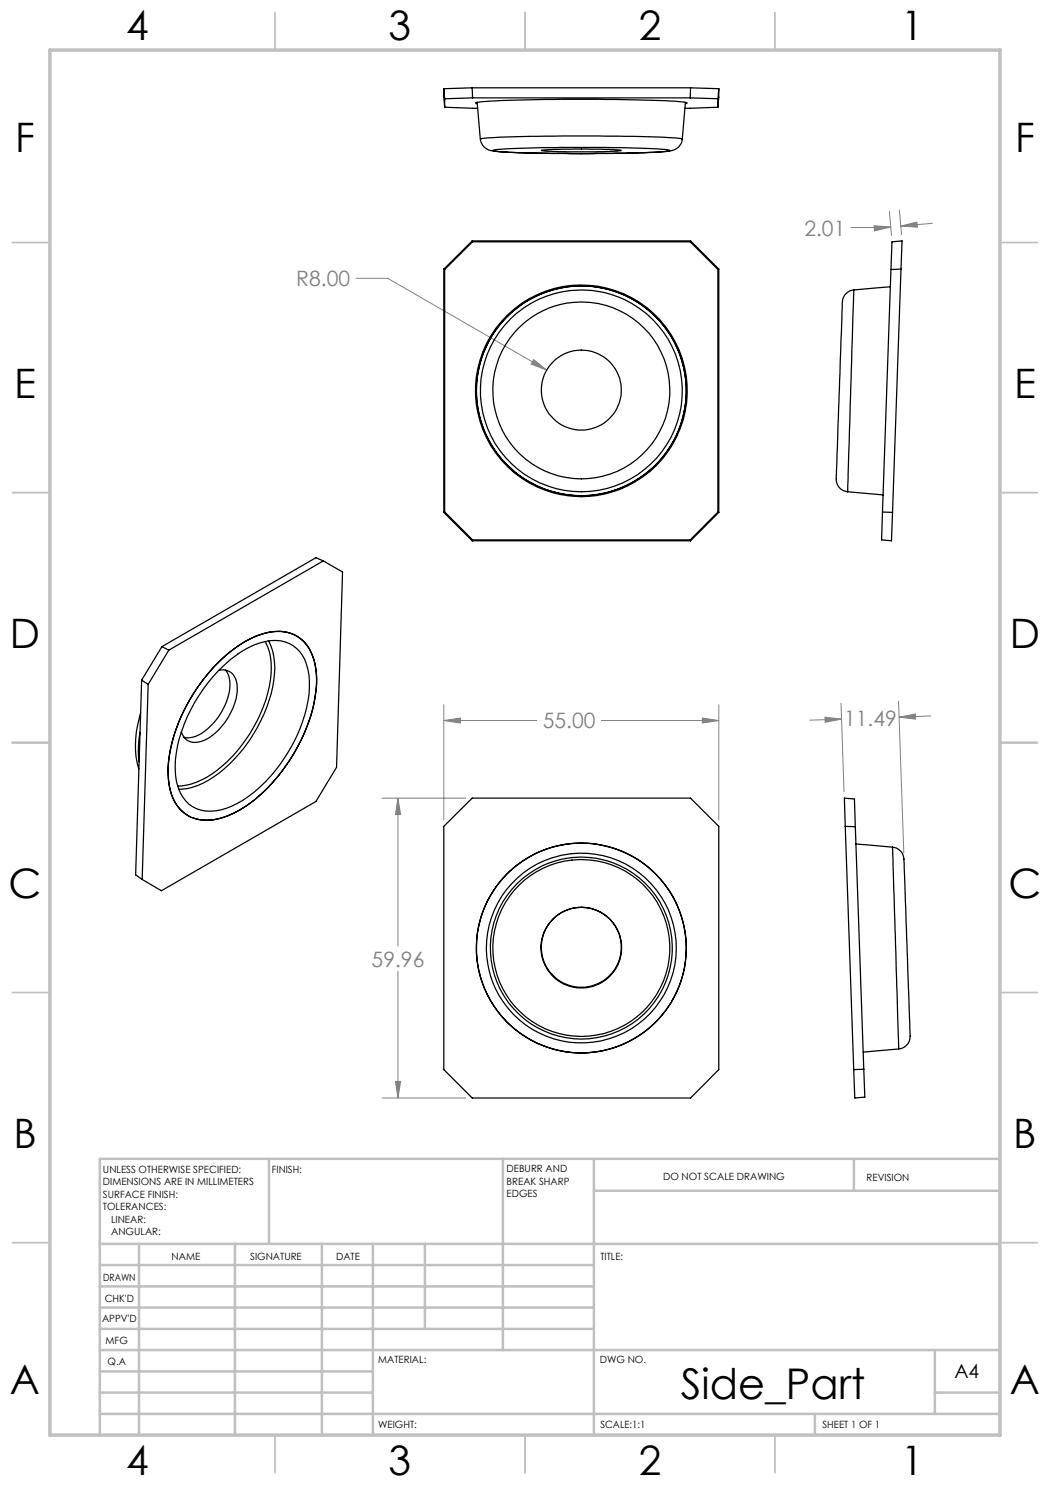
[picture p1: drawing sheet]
<svg xmlns="http://www.w3.org/2000/svg" width="210mm" height="297mm" viewBox="0 0 210 297" stroke-linecap="round" stroke-linejoin="round" font-family="sans-serif">
<g fill="none" stroke="#808080" stroke-width=".2">
<path d="M71.2 55.7h6.3l31.8 18.3M174.8 45.2l3.4 .2-3.3 .8zM177.9 42.2l.4 4.9M178.2 45.4l-7.9 .1M179.9 42l.4 4.9M180.1 45.2l3.3-.8 .1 1zM186.5 44.7l-6.4 .5M106.8 71.9l2.5 2.1-3.1-1.2zM76.4 159.6h16.8M79.6 159.6l.5 3.3h-1zM79.6 159.6v29.6M88.8 144.1l3.3-.5v1z"/>
<path d="M88.8 140.9v23.1M88.8 144.1h18.6M120.3 144.1h23.5M140.5 143.6l3.3 .5-3.3 .5zM143.8 140.9v23.1M165 143.4l3.3 .4-3.3 .7zM168.2 140.6l.6 17.8M168.3 143.8l-6.3 .2M179.7 140.3l1.1 30.3M179.8 143.4l3.3-.6v1zM186.2 143.2l-6.4 .2M79.6 194.2v25.4"/>
<path d="M76.4 219.6h16.8M79.1 216.3h1l-.5 3.3z"/>
</g>
<g fill="none" stroke="#c0c0c0" stroke-width=".35">
<path d="M55 2.5v7.5M105 2.5v7.5M155 2.5v7.5M2.5 48.5h7.5M200 48.5h7.5M2.5 98.5h7.5M200 98.5h7.5M2.5 148.5h7.5M200 148.5h7.5M2.5 198.5h7.5M200 198.5h7.5M2.5 248.5h7.5"/>
<path d="M200 248.5h7.5M55 287v7.5M105 287v7.5M155 287v7.5"/>
</g>
<g fill="none" stroke="#c0c0c0" stroke-width=".5">
<path d="M53.8 231.8v17M100.6 231.8v38.2M118.8 231.8v55.2M118.8 238.2h81.2M170.8 231.8v6.4M200 231.8h-180v55.2M20 248.8h180M20 257.3h98.8M20 253h98.8M27.8 248.8v38.2M47 248.8v38.2M64.4 248.8v38.2"/>
<path d="M74.6 248.8v38.2M85 248.8v17M20 265.8h98.8M20 261.5h98.8M20 278.5h54.6M20 274.3h54.6M20 270h180M187 278.5h13M187 270v12.8M20 282.8h180M163 282.8v4.2"/>
</g>
<path d="M10 10h190v277h-190z" fill="none" stroke="#c0c0c0" stroke-width=".7"/>
<path d="M106.8 71.9l-.6 .9 3.1 1.2zM174.8 45.2l3.4 .2-3.3 .8zM180.1 45.2l3.3-.8 .1 1zM79.6 159.6l.5 3.3h-1zM79.1 216.3h1l-.5 3.3zM88.8 144.1l3.3-.5v1zM140.5 143.6l3.3 .5-3.3 .5zM165 143.4l3.3 .4-3.3 .7zM179.8 143.4l3.3-.6v1z" fill="#808080"/>
<g fill="none" stroke="#000" stroke-width=".25">
<path d="M88.8 17.7l.1 3.7M88.8 17.7l.1 2.1M88.9 19.8v1.6M94.4 17.6l.1 2M94.4 17.6h43.7M94.4 17.6l-5.6 .1M94.5 19.6h43.5M94.5 19.6l-5.6 .2M138 19.6l5.6 .2M138.1 17.6l-.1 2M138.1 17.6l5.7 .1M143.6 19.8v1.6"/>
<path d="M143.8 17.7l-.2 3.7M143.8 17.7l-.2 2.1M88.9 21.4l6.6 .3M95.4 20.5l.7 7.3M95.5 20.7l-.4-.1a10.5 10.5 0 0 1 4.1-.4 390.9 390.9 0 0 1 37.7 .2l.5 .2-.3 .1M96.1 27.8h.1a288.9 288.9 0 0 1 28.8-.5l7.7 .1 3.8 .4a3 3 0 0 1-3.4 2.5l-10.8 .4-17.1-.1a35.3 35.3 0 0 1-7.5-.6 2.54 2.54 0 0 1-1.6-2.2zM98.6 30.1a104.7 104.7 0 0 1 14.7-.6 208.6 208.6 0 0 1 20.5 .5l.1 .1a107.8 107.8 0 0 1-14.7 .6h-1.5a195 195 0 0 1-19-.5zM108.3 30.1l1.5-.2 5.1-.1 6.9 .1 2.4 .2-5.3 .3-7.1-.1zM137.1 20.5l-.6 7.3M143.6 21.4l-6.6 .3M88.8 53.8l.1 .1M88.8 53.8v48.7"/>
<path d="M88.9 53.9v48.5M94.4 48.2l.1 .2M94.4 48.2l-5.6 5.6M94.4 48.2h43.7M94.5 48.4l-5.6 5.5M94.5 48.4h43.5M138 48.4l5.6 5.5M138.1 48.2l-.1 .2M138.1 48.2l5.7 5.6M143.6 53.9v48.5M143.8 53.8l-.2 .1M143.8 53.8v48.7"/>
<path d="M170.7 58a2.63 2.63 0 0 0-2.2 3.1l-1.2 33.7a2.77 2.77 0 0 0 2.2 3.6M170.7 58l-1.2 40.4M178.1 57.4l-7.4 .6M178.2 53.9l-1.7 48.5M180.2 53.8l-2 .1M180.2 53.8l-1.7 48.7M180.2 53.8l.2-5.6-2 .2-.2 5.5M169.5 98.4l7.1 .6M64.7 112.2l3.8 2.2-1.2 39.1-4.1 6.8-30.9 17.8-3.9-2.2M64.7 112.2l-30.9 17.8M64.7 112.2l-1.5-.7-30.8 17.8M88.8 102.5l5.6 5.7"/>
<path d="M88.9 102.4l5.6 5.6M88.9 102.4l-.1 .1M94.4 108.2h43.7M94.5 108h43.5M94.5 108l-.1 .2M138 108l.1 .2M143.6 102.4l-5.6 5.6M143.6 102.4l.2 .1M143.8 102.5l-5.7 5.7M176.5 102.4l2 .1M176.5 102.4l-.2 5.6 2 .2 .2-5.7M28.3 136l1.3 .9"/>
<path d="M28.3 136l-1.2 39 1.3 .9M29.6 136.9l-1.2 39M32.4 129.3l-4.1 6.7M32.4 129.3l1.4 .7M33.8 130l-4.2 6.9M43 133.1a22.2 22.2 0 0 1 11-6.7 7.3 7.3 0 0 1 8.8 5.7 23.3 23.3 0 0 1-1.9 14.5 32.5 32.5 0 0 1-14 16 9.9 9.9 0 0 1-9.4 .5 9 9 0 0 1-3.8-7.7 30.1 30.1 0 0 1 6-18.2zM43.6 134.2a18.2 18.2 0 0 1 10.5-6.1 6.6 6.6 0 0 1 7.5 5.8 22.3 22.3 0 0 1-2.3 13.5 29.6 29.6 0 0 1-11.9 13.3 9.7 9.7 0 0 1-8.1 1 7.5 7.5 0 0 1-4.2-6.4 23.7 23.7 0 0 1 3.1-13.4l1.6-2.7a31.3 31.3 0 0 1 3.8-5zM43.8 134.1a2.91 2.91 0 0 1 3.6 2.9 12.7 12.7 0 0 1-5.1 10.2 4.6 4.6 0 0 1-4.8 .9l-.6-.5-.6-1.2M45.1 134a6 6 0 0 1 .4 5.7 12.5 12.5 0 0 1-6.3 7.5l-1.4 .4-1-.1M53 128.3a12.5 12.5 0 0 1 .9 9 29.2 29.2 0 0 1-12.6 18.2 11.6 11.6 0 0 1-5.8 1.7M53.7 128.2a12.9 12.9 0 0 1 .8 9.2 29.8 29.8 0 0 1-12.8 18.7 11.8 11.8 0 0 1-6 1.8M28 146.5a18.3 18.3 0 0 0-.2 5.9"/>
<path d="M28.1 142.7a18.9 18.9 0 0 0-.3 11.1M47.9 162a11 11 0 0 1-9.3 1.6M47.9 162a34 34 0 0 0 14.4-19.2 19.3 19.3 0 0 0 .4-11.2 7.3 7.3 0 0 0-9.1-5.1 21.6 21.6 0 0 0-11.1 7.1 34.2 34.2 0 0 0-8.9 19.6 11.3 11.3 0 0 0 2.7 8.9l.7 .7 1.1 .6M88.8 165.3l5.6-5.7h43.7l5.7 5.7v48.6l-5.7 5.7h-43.7l-5.6-5.7zM169.1 165.3h2M169.1 165.3l1.6 48.6M169.1 165.3l-.2-5.7 2 .2 .2 5.5M171.1 165.3l1.7 48.6M171.2 168.8l7.3 .6M178.5 169.4a2.67 2.67 0 0 1 2.3 3.2l1.2 33a4.4 4.4 0 0 1-.6 3.3l-.6 .5-1.1 .4M178.5 169.4l1.2 40.4M172.8 213.9h-2.1"/>
<path d="M172.8 213.9l.2 5.5-2 .2-.3-5.7M179.7 209.8l-7.1 .6"/>
<circle cx="116.3" cy="78.2" r="21"/>
<circle cx="116.3" cy="78.2" r="21.2"/>
<circle cx="116.3" cy="78.2" r="20.2"/>
<circle cx="116.3" cy="78" r="8"/>
<circle cx="116.3" cy="78.1" r="17.7"/>
<circle cx="116.3" cy="189.6" r="18.2"/>
<circle cx="116.3" cy="189.6" r="21"/>
<circle cx="116.3" cy="189.5" r="8"/>
<circle cx="116.3" cy="189.6" r="17.7"/>
<circle cx="116.3" cy="189.5" r="8.1"/>
<circle cx="116.3" cy="189.6" r="19"/>
</g>
<text font-size="8.5" x="136.2" y="279.7">Side_Part</text>
<g font-size="8.1">
<text x="25.2" y="8">4</text>
<text x="77.7" y="8">3</text>
<text x="127.7" y="8">2</text>
<text x="180.2" y="8">1</text>
<text x="3" y="30.4">F</text>
<text x="203" y="30.4">F</text>
<text x="2.8" y="79.6">E</text>
<text x="202.8" y="79.6">E</text>
<text x="2" y="129.6">D</text>
<text x="202" y="129.6">D</text>
<text x="1.7" y="179.6">C</text>
<text x="201.7" y="179.6">C</text>
<text x="2.7" y="229.6">B</text>
<text x="202.7" y="229.6">B</text>
<text x="2" y="278.9">A</text>
<text x="202" y="278.9">A</text>
<text x="25.2" y="295">4</text>
<text x="77.7" y="295">3</text>
<text x="127.7" y="295">2</text>
<text x="180.2" y="295">1</text>
</g>
<g font-size="4.2" fill="#808080">
<text x="160.9" y="47.1">2.01</text>
<text x="59.3" y="57.3">R8.00</text>
<text x="108.5" y="145.7">55.00</text>
<text x="168.8" y="145.2">11.49</text>
<text x="74.3" y="193.3">59.96</text>
</g>
<text font-size="3.9" x="190.9" y="275.5">A4</text>
<g font-size="2">
<text x="20.6" y="234.6">UNLESS OTHERWISE SPECIFIED:</text>
<text x="20.6" y="237.1">DIMENSIONS ARE IN MILLIMETERS</text>
<text x="20.6" y="239.6">SURFACE FINISH:</text>
<text x="54.4" y="234.6">FINISH:</text>
<text x="101.3" y="234.5">DEBURR AND</text>
<text x="101.3" y="237">BREAK SHARP</text>
<text x="101.3" y="239.5">EDGES</text>
<text x="132.6" y="236">DO NOT SCALE DRAWING</text>
<text x="173.3" y="236.2">REVISION</text>
<text x="20.6" y="242.1">TOLERANCES:</text>
<text x="22.2" y="244.6">LINEAR:</text>
<text x="22.2" y="247.1">ANGULAR:</text>
<text x="34.3" y="252">NAME</text>
<text x="50" y="251.9">SIGNATURE</text>
<text x="67.2" y="251.9">DATE</text>
<text x="120.1" y="251.9">TITLE:</text>
<text x="20.6" y="256.1">DRAWN</text>
<text x="20.9" y="260.3">CHK'D</text>
<text x="20.4" y="264.4">APPV'D</text>
<text x="21.1" y="268.8">MFG</text>
<text x="21.5" y="273">Q.A</text>
<text x="75.6" y="272.5">MATERIAL:</text>
<text x="120" y="272.5">DWG NO.</text>
<text x="75.6" y="285.5">WEIGHT:</text>
<text x="120.1" y="285.6">SCALE:1:1</text>
<text x="164.5" y="285.6">SHEET 1 OF 1</text>
</g>
</svg>
